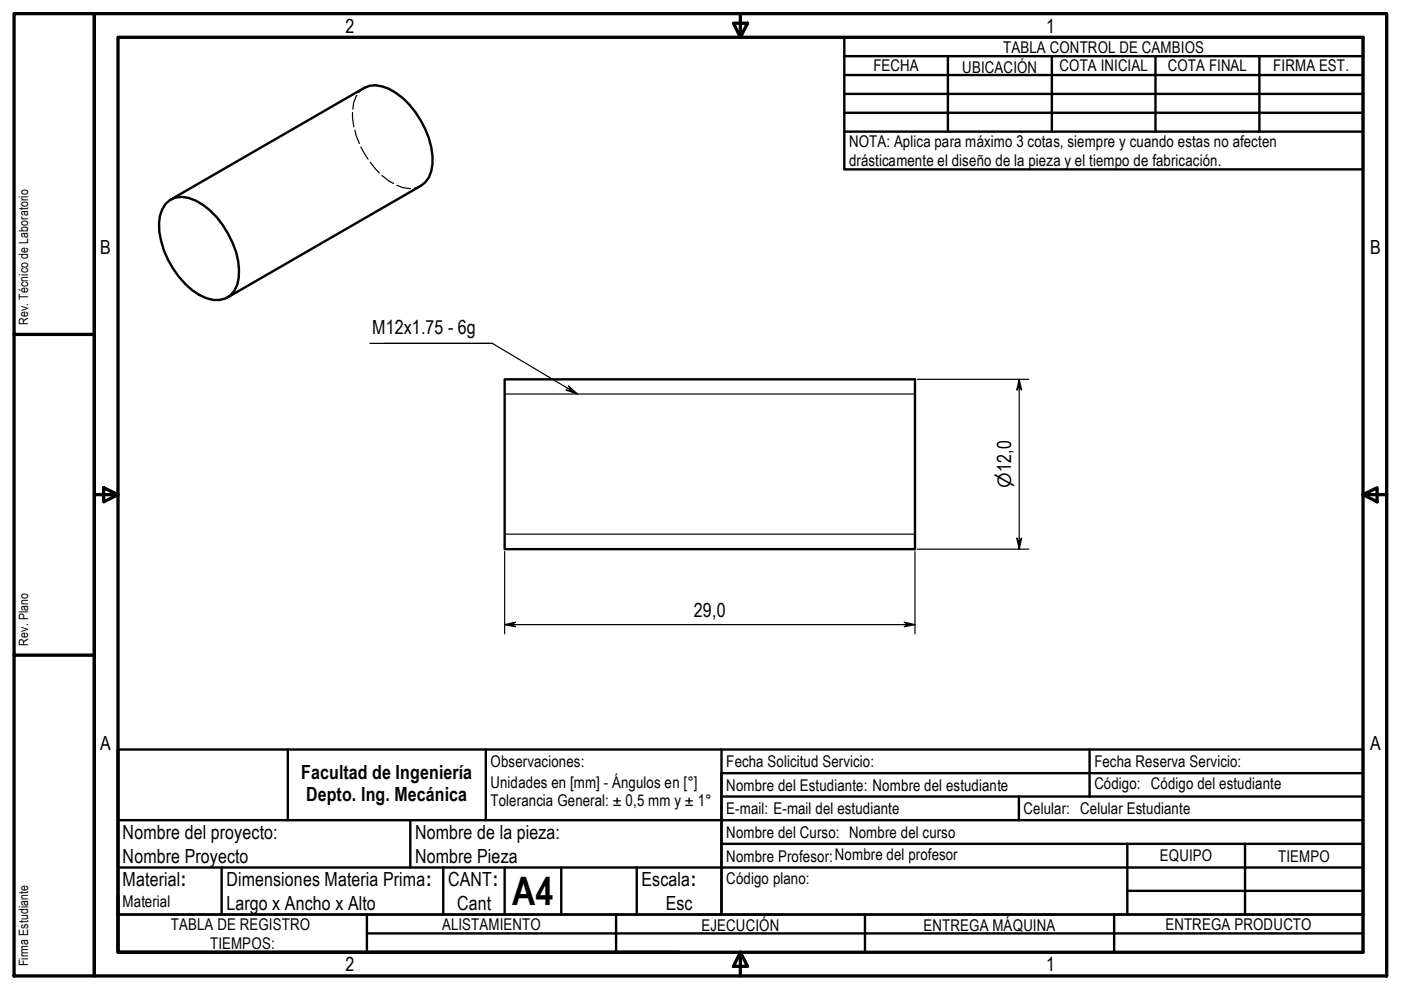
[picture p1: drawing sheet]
<svg xmlns="http://www.w3.org/2000/svg" width="297mm" height="210mm" viewBox="0 0 297 210" stroke-linecap="round" stroke-linejoin="round" font-family="sans-serif">
<!-- layer: Visible (ISO) -->
<path d="M35.1 43.2a4.5 4.5 0 0 1 4.8-1.3 15.1 15.1 0 0 1 8.4 7.6 14.4 14.4 0 0 1 2 10.9 4.6 4.6 0 0 1-6.5 2.8 17 17 0 0 1-9.1-10.1 13.4 13.4 0 0 1-.8-7.3l.5-1.4zM36.2 42.3l41-23.7a5.6 5.6 0 0 1 5.3 .2 18.4 18.4 0 0 1 9.2 16 5.4 5.4 0 0 1-2.5 4.6l-41 23.7M107 80.4h87v36h-87z" fill="none" stroke="#000" stroke-width=".51"/>
<!-- layer: Visible Narrow (ISO) -->
<path d="M107 83.5h87M107 113.3h87" fill="none" stroke="#000" stroke-width=".25"/>
<!-- layer: Hidden (ISO) -->
<path d="M77.2 18.6l-1.1 1.1M74.7 23.8v1.2l.4 1.9M75.2 27.6l.3 1.1 .7 1.8M75.7 20.2l-.7 1.6-.2 1.3M76.5 31.2l1.5 2.6M78.5 34.4l2 2.3M81 37.2l1.5 1.2 .9 .5M84.1 39.3l1.3 .5 1.7 .2M89.2 39.4l-1.4 .5" fill="none" stroke="#000" stroke-width=".25"/>
<!-- layer: Title (ISO) -->
<g fill="none" stroke="#000" stroke-width=".51">
<path d="M179 7.9h110v28h-110zM179 19.9h110M179 15.9h110M179 11.9h110M201 11.9v16M223 11.9v16M245 11.9v16M267 11.9v16M179 23.9h110M179 27.9h110M25 158.9h264v35h-136v-30h136M25 158.9v35h128v-35"/>
<path d="M25 158.9v35M61 158.9v15M103 158.9v15M231 158.9v10M25 173.9h264M87 173.9v10M153 178.9h136v15M153 168.9h136M216 168.9v5M239 178.9v15M264 178.9v15M25 193.9h264v8h-264z"/>
<path d="M25 183.9h264M47 183.9v10M77.8 193.9v8M77.8 197.9h211.2M94 183.9v10M107 183.9v10M119 183.9v10M130.6 193.9v8M135 183.9v10M183.4 193.9v8M236.2 193.9v8M239 188.9h50"/>
</g>
<!-- layer: Border (ISO) -->
<g fill="none" stroke="#000" stroke-width=".7">
<path d="M3 2.9h17v204h-17zM20 2.9h274v204h-274zM25 7.9h264v194h-264zM155.5 4.9h3l-1.5 3zM157 2.9v5M3 70.9h17M20 104.9h5M22 103.4l3 1.5-3 1.5zM289 104.9l3-1.5v3zM289 104.9h5M3 138.9h17M25 189.9v12h119"/>
<path d="M157 201.9l1.5 3h-3zM157 201.9v5"/>
</g>
<!-- layer: Dimension (ISO) -->
<path d="M194.5 80.4h23.6M216.1 80.4l.5 2.3-.5-.8-.5 .8zM216.1 80.4v36M107 116.9v17.5M194 116.9v17.5M194.5 116.4h23.6M215.6 114.1l.5 .8 .5-.8-.5 2.3zM107 132.4l2.3-.5-.8 .5 .8 .5zM107 132.4h87M191.7 131.9l2.3 .5-2.3 .5 .8-.5z" fill="none" stroke="#000" stroke-width=".25"/>
<g fill="#000">
<path d="M216.1 80.4l.5 2.3-.5-.8-.5 .8z" fill-rule="evenodd"/>
<path d="M215.6 114.1l.5 .8 .5-.8-.5 2.3z" fill-rule="evenodd"/>
<path d="M107 132.4l2.3-.5-.8 .5 .8 .5z" fill-rule="evenodd"/>
<path d="M191.7 131.9l2.3 .5-2.3 .5 .8-.5z" fill-rule="evenodd"/>
</g>
<!-- layer: Symbol (ISO) -->
<path d="M78.4 72.8h26M81.5 72.8h22.9l18 10.7M120.5 81.8l1.9 1.7-2.4-.8h1z" fill="none" stroke="#000" stroke-width=".25"/>
<path d="M120.5 81.8l1.9 1.7-2.4-.8h1z" fill-rule="evenodd" fill="#000"/>
<text font-size="8.3" x="108.6" y="191.9">A4</text>
<g font-size="4.1">
<text x="73.3" y="6.9">2</text>
<text x="221.8" y="6.9">1</text>
<text x="21.2" y="53.9">B</text>
<text x="290.5" y="53.9">B</text>
<text x="78.9" y="70.9">M12x1.75 - 6g</text>
<text x="147.1" y="130.8">29,0</text>
<text x="21.2" y="158.9">A</text>
<text x="290.5" y="158.9">A</text>
<text x="63.9" y="165.1">Facultad de Ingeniería</text>
<text x="64.9" y="169.8">Depto. Ing. Mecánica</text>
<text x="26" y="177.9">Nombre del proyecto:</text>
<text x="88" y="177.9">Nombre de la pieza:</text>
<text x="26" y="182.9">Nombre Proyecto</text>
<text x="88" y="182.9">Nombre Pieza</text>
<text x="26" y="187.9">Material:</text>
<text x="48" y="187.9">Dimensiones Materia Prima:</text>
<text x="95" y="187.9">CANT:</text>
<text x="136" y="187.9">Escala:</text>
<text x="48" y="192.9">Largo x Ancho x Alto</text>
<text x="96.9" y="192.9">Cant</text>
<text x="141.2" y="192.9">Esc</text>
<text x="73.3" y="205.9">2</text>
<text x="221.8" y="205.9">1</text>
</g>
<text font-size="3.9" x="214.4" y="103.4" transform="rotate(-90 214.4 103.4)">⌀12,0</text>
<g font-size="3.4">
<text x="212.7" y="11.1">TABLA CONTROL DE CAMBIOS</text>
<text x="185.2" y="15.1">FECHA</text>
<text x="204" y="15.5">UBICACIÓN</text>
<text x="224.6" y="15.1">COTA INICIAL</text>
<text x="247.6" y="15.1">COTA FINAL</text>
<text x="269.9" y="15.1">FIRMA EST.</text>
<text x="180" y="31.2">NOTA: Aplica para máximo 3 cotas, siempre y cuando estas no afecten</text>
<text x="180" y="35.2">drásticamente el diseño de la pieza y el tiempo de fabricación.</text>
<text x="104" y="167.1">Unidades en [mm] - Ángulos en [°]</text>
<text x="104" y="162.7">Observaciones:</text>
<text x="154" y="167.6">Nombre del Estudiante: Nombre del estudiante</text>
<text x="154" y="162.7">Fecha Solicitud Servicio:</text>
<text x="232" y="167.3">Código: Código del estudiante</text>
<text x="232" y="162.7">Fecha Reserva Servicio:</text>
<text x="104" y="170.8">Tolerancia General: ± 0,5 mm y ± 1°</text>
<text x="154" y="172.6">E-mail: E-mail del estudiante</text>
<text x="217" y="172.6">Celular: Celular Estudiante</text>
<text x="154" y="177.6">Nombre del Curso: Nombre del curso</text>
<text x="154" y="182.7">Nombre Profesor:Nombre del profesor</text>
<text x="245.9" y="182.6">EQUIPO</text>
<text x="271" y="182.7">TIEMPO</text>
<text x="154" y="187.4">Código plano:</text>
<text x="26" y="192.4">Material</text>
<text x="36.2" y="197.2">TABLA DE REGISTRO</text>
<text x="93.7" y="197.1">ALISTAMIENTO</text>
<text x="148.7" y="197.5">EJECUCIÓN</text>
<text x="195.8" y="197.4">ENTREGA MÁQUINA</text>
<text x="247.1" y="197.1">ENTREGA PRODUCTO</text>
<text x="44.6" y="201.1">TIEMPOS:</text>
</g>
<g font-size="2.7">
<text x="6" y="68.9" transform="rotate(-90 6 68.9)">Rev. Técnico de Laboratorio</text>
<text x="6" y="136.9" transform="rotate(-90 6 136.9)">Rev. Plano</text>
<text x="6" y="204.9" transform="rotate(-90 6 204.9)">Firma Estudiante</text>
</g>
</svg>
